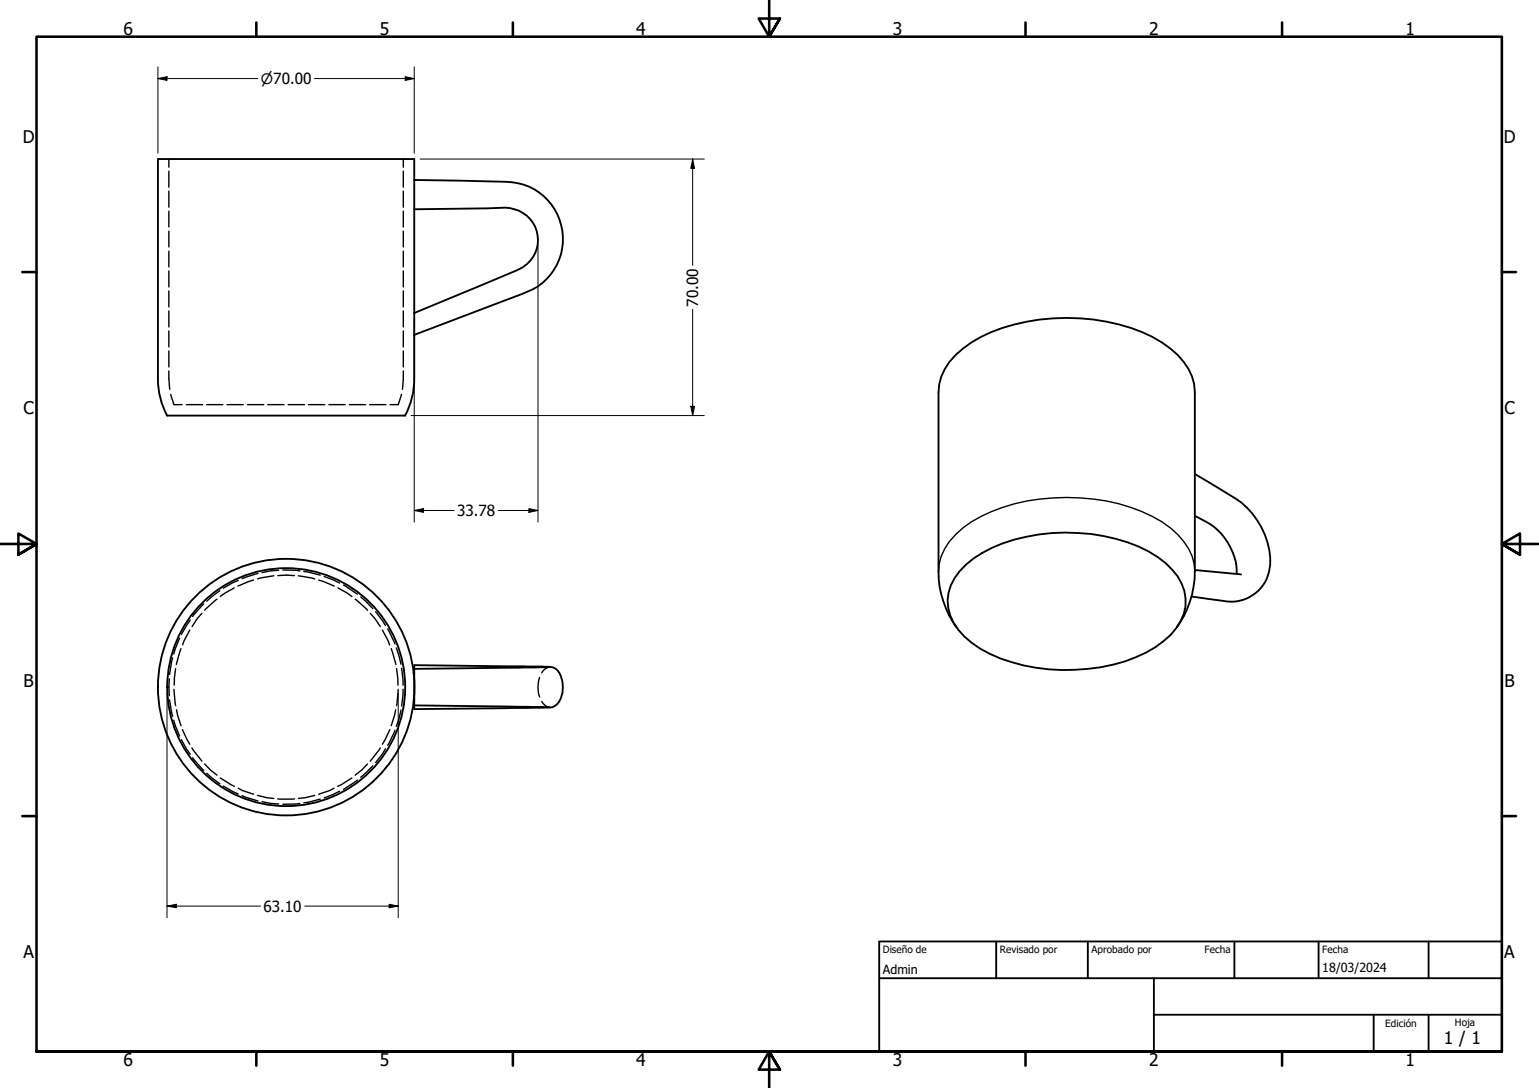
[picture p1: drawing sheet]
<svg xmlns="http://www.w3.org/2000/svg" width="420mm" height="297mm" viewBox="0 0 420 297" stroke-linecap="round" stroke-linejoin="round" font-family="sans-serif">
<!-- layer: Oculto (ANSI) -->
<g fill="none" stroke="#000" stroke-width=".38">
<path d="M46.1 43.4v2.2M46.1 46.7v4.4M46.1 52.2v4.4M46.1 57.6v4.4M110.1 43.4v2.2M110.1 46.7v4.4M110.1 52.2v4.4M110.1 57.6v4.4M46.1 63.1v4.3M46.1 68.6v4.3M46.1 74v4.3M46.1 79.4v4.4"/>
<path d="M110.1 63.1v4.3M110.1 68.6v4.3M110.1 74v4.3M110.1 79.4v4.4M46.1 84.9v4.4M46.1 90.3v4.4M46.1 95.8v4.4M110.1 84.9v4.4M110.1 90.3v4.4M110.1 95.8v4.4M46.1 101.3l.3 5M46.6 107.7l.9 2.8h2.2"/>
<path d="M50.9 110.5h4.4M56.4 110.5h4.4M62 110.5h4.4M67.6 110.5h4.4M73.1 110.5h4.4M78.7 110.5h4.4M84.2 110.5h4.4M89.8 110.5h4.4M95.4 110.5h4.4M100.9 110.5h4.4M109.6 107.7l-.9 2.8h-2.2M110.1 101.3l-.2 5"/>
<path d="M65 158.5l-4 2.1M69.2 158.4l-4.2 1.6M70.4 156.6l-4.3 1.4M74.7 157.2l-4.4 .8M75.8 157.1h4.6M76.1 155.7l-2.4 .2-2.1 .4M77.2 155.6l4.7 .3M81.5 157.2l4.4 .8M82.9 156l4.5 1M87 158.4l4.2 1.6M88.5 157.4l4.2 1.8M93.8 159.8l3.8 2.4"/>
<path d="M47.1 179.6l-.8 4.5M49 174.2l-1.6 4.3M49.4 177.1l-1.3 4.3M51.8 172l-2 4.1M51.9 169.3l-2.4 3.9M55.1 167.4l-1.3 1.5-1.3 2.2M55.6 164.9l-3 3.4M59.2 163.6l-3.3 3M60 161.3l-3.5 2.8M63.9 160.5l-3.8 2.4M92.3 160.5l3.8 2.4M97 163.6l3.3 3"/>
<path d="M98.5 163l3.3 3.2M101.1 167.4l2.7 3.7M102.6 167l2.6 3.7M104.4 172l2 4.1M105.9 171.7l1.9 4.1M106.8 177.1l1.3 4.3M108.2 176.9l1.3 4.4M46.2 185.3v4.6M46.3 191.1l.8 4.5M47.4 196.6l1.6 4.4M47.5 188.2l.4 4.4M47.9 182.5l-.3 4.6"/>
<path d="M48.2 193.8l1.2 4.3M49.8 199.2l2 4M106.4 199.2l-2 4M107.8 199.4l-1.9 4.1M108 193.8l-1.2 4.3M108.3 182.5l.3 4.6M108.7 188.2l-.4 4.4M109.5 193.9l-1.3 4.4M109.7 182.5l.3 4.6M110 188.2l-.3 4.6M147.3 185l-.4 2.6 .4 2.7M147.9 191.5a2.53 2.53 0 0 0 2.1 1.6"/>
<path d="M150 182.1l-.2 .1a2.67 2.67 0 0 0-1.9 1.5M49.5 202l2.4 3.9M52.4 204.2l2.7 3.6M52.6 206.9l3 3.4M55.9 208.6l1.5 1.6 1.8 1.4M56.5 211.1l3.5 2.9M60.1 212.4l3.9 2.3M61 214.6l4 2.2M65 215.2l1.2 .6 3 1M66.1 217.2l4.3 1.5M70.3 217.2l2.6 .6 1.8 .2M71.6 218.9l2.1 .4 2.4 .2"/>
<path d="M75.8 218.1h4.6M81.9 219.4l-4.7 .2M85.9 217.2l-2.6 .6-1.8 .2M87.4 218.2l-4.5 1M91.2 215.2l-1.2 .6-3 1M92.7 216l-4.2 1.9M96.1 212.4l-3.9 2.3M97.6 213l-3.8 2.5M100.3 208.6l-1.5 1.6-1.8 1.4M101.8 209.1l-3.3 3.1M103.8 204.2l-2.7 3.6M105.2 204.5l-.8 1.4-1.8 2.3"/>
</g>
<!-- layer: Visible (ANSI) -->
<g fill="none" stroke="#000" stroke-width=".51">
<path d="M113.1 49.1l25.2 .5a15.6 15.6 0 0 1 15.2 13.5 15.6 15.6 0 0 1-10.9 17.1l-29.5 11.2M113.1 57.1l24.9-.4a8.8 8.8 0 0 1 8.7 7.5 8.8 8.8 0 0 1-6 9.8l-27.6 11.5M43.1 103.5a21.2 21.2 0 0 0 2.5 10h65M43.1 103.4v-60h70v60M113.1 103.5a21.2 21.2 0 0 1-2.5 10M326.2 129.4l6.3 3.7a33.3 33.3 0 0 1 9.4 7.1 19.8 19.8 0 0 1 4.6 15.9 10.7 10.7 0 0 1-12.4 8l-8.8-1.2M263.8 154.1a35 35 0 0 1 16.4-7.6 50.6 50.6 0 0 1 33.4 4 19.1 19.1 0 0 1 9.7 10.8 12.3 12.3 0 0 1-3.7 12 34.6 34.6 0 0 1-19.1 8.9 51.9 51.9 0 0 1-30.3-3.7 20.1 20.1 0 0 1-10.8-10.5 11.8 11.8 0 0 1 2.6-12.1zM326.2 155.6l12.6 1.2M326.2 140.8l2.2 1.2a16.4 16.4 0 0 1 9.2 14.7M261.1 171.2a26.6 26.6 0 0 1-4.9-15.2v-49a15.4 15.4 0 0 1 6.7-11.8 44.5 44.5 0 0 1 24.6-8.3 53.9 53.9 0 0 1 27.1 5.1 21.5 21.5 0 0 1 10.8 10.8l.6 2.1 .2 2.1v49a26.6 26.6 0 0 1-4.9 15.2M113.1 181.6l34.7 .4a7.1 7.1 0 0 1 4 .6 7.4 7.4 0 0 1-.1 10l-1 .5-2 .1-35.6 .4zM113.1 192.6l36.9 .5"/>
<path d="M150 182.1l-36.9 .5"/>
<circle cx="78.1" cy="187.6" r="32.5"/>
<circle cx="78.1" cy="187.6" r="35"/>
</g>
<!-- layer: Visible fina (ANSI) -->
<path d="M256.2 156a15.6 15.6 0 0 1 6.7-11.9 45.1 45.1 0 0 1 24.6-8.2 51.2 51.2 0 0 1 29.7 6.6 18.6 18.6 0 0 1 8.8 11.4l.2 2.1" fill="none" stroke="#000" stroke-width=".38"/>
<!-- layer: Borde (ISO) -->
<g fill="none" stroke="#000" stroke-width=".7">
<path d="M70 6.1v3.9M140 6.1v3.9M210 0v10l-2.9-4.9h5.8l-2.9 4.9 2.9-4.9M280 6.1v3.9M350 6.1v3.9M6.1 74.3h3.9M410 74.3h3.9M0 148.5h10l-5-2.8v5.7l5-2.9-5 2.9M420 148.5h-10l5-2.8v5.7l-5-2.9 5 2.9M6.1 222.8h3.9M410 222.8h3.9M10 287.1v-277.1h400v277.1h-400h400"/>
<path d="M70 287.1v3.8M140 287.1v3.8M212.9 292l-2.9-4.9 2.9 4.9h-5.8l2.9-4.9v9.9M280 287.1v3.8M350 287.1v3.8"/>
</g>
<path d="M240 257h170v30.1h-170zM272 257v10.1M297 257v10.1M337 257v10.1M360 257v10.1M390 257v10.1M240 267.1h170M315 277h95M315 267.1v20M375 277v10.1M390 277v10.1" fill="none" stroke="#000" stroke-width=".51"/>
<!-- layer: Cota (ANSI) -->
<g fill="none" stroke="#000" stroke-width=".27">
<path d="M43.1 18.3v23.5M113.1 18.3v23.5M43.1 21.4l2.5-.5v1.1zM43.1 21.4h27.3M85.9 21.4h27.2M110.6 20.9l2.5 .5-2.5 .6zM114.7 43.4h77.6M189.1 43.4l.5 2.6h-1zM189.1 43.4v29M146.9 67v75.5M113.1 87v55.5M189.1 84.4v29.1"/>
<path d="M112.2 113.5h80.1M188.6 110.9h1l-.5 2.6zM113.1 139.4l2.5-.5v1zM113.1 139.4h10.9M136 139.4h10.9M144.4 138.9l2.5 .5-2.5 .5zM45.6 189.2v61.4M108.7 189.2v61.4M45.6 247.4l2.5-.5v.9zM45.6 247.4h25.5M83.2 247.4h25.5M106.2 246.9l2.5 .5-2.5 .4z"/>
</g>
<path d="M43.1 21.4l2.5-.5v1.1zM110.6 20.9l2.5 .5-2.5 .6zM189.1 43.4l.5 2.6h-1zM188.6 110.9h1l-.5 2.6zM113.1 139.4l2.5-.5v1zM144.4 138.9l2.5 .5-2.5 .5zM45.6 247.4l2.5-.5v.9zM106.2 246.9l2.5 .5-2.5 .4z" fill="#000"/>
<g font-size="4.8">
<text x="33.7" y="9.6">6</text>
<text x="103.7" y="9.6">5</text>
<text x="173.7" y="9.6">4</text>
<text x="243.7" y="9.6">3</text>
<text x="313.7" y="9.6">2</text>
<text x="383.7" y="9.6">1</text>
<text x="6.2" y="38.9">D</text>
<text x="410.5" y="38.9">D</text>
<text x="6.4" y="113.1">C</text>
<text x="410.7" y="113.1">C</text>
<text x="6.4" y="187.4">B</text>
<text x="410.7" y="187.4">B</text>
<text x="6.4" y="261.7">A</text>
<text x="410.7" y="261.7">A</text>
<text x="394.2" y="285">1 / 1</text>
<text x="33.7" y="290.9">6</text>
<text x="103.7" y="290.9">5</text>
<text x="173.7" y="290.9">4</text>
<text x="243.7" y="290.9">3</text>
<text x="313.7" y="290.9">2</text>
<text x="383.7" y="290.9">1</text>
</g>
<g font-size="4.2">
<text x="190.6" y="83.7" transform="rotate(-90 190.6 83.7)">70.00</text>
<text x="124.8" y="140.9">33.78</text>
<text x="71.9" y="248.9">63.10</text>
</g>
<text font-size="3.9" x="71.2" y="22.9">⌀70.00</text>
<g font-size="3.4">
<text x="241" y="266">Admin</text>
<text x="361" y="265.5">18/03/2024</text>
</g>
<g font-size="2.7">
<text x="241" y="260.2">Diseño de</text>
<text x="273" y="260.1">Revisado por</text>
<text x="298" y="260.1">Aprobado por</text>
<text x="328.9" y="260.1">Fecha</text>
<text x="361" y="260.1">Fecha</text>
<text x="378.2" y="280.3">Edición</text>
<text x="397.2" y="280">Hoja</text>
</g>
</svg>
